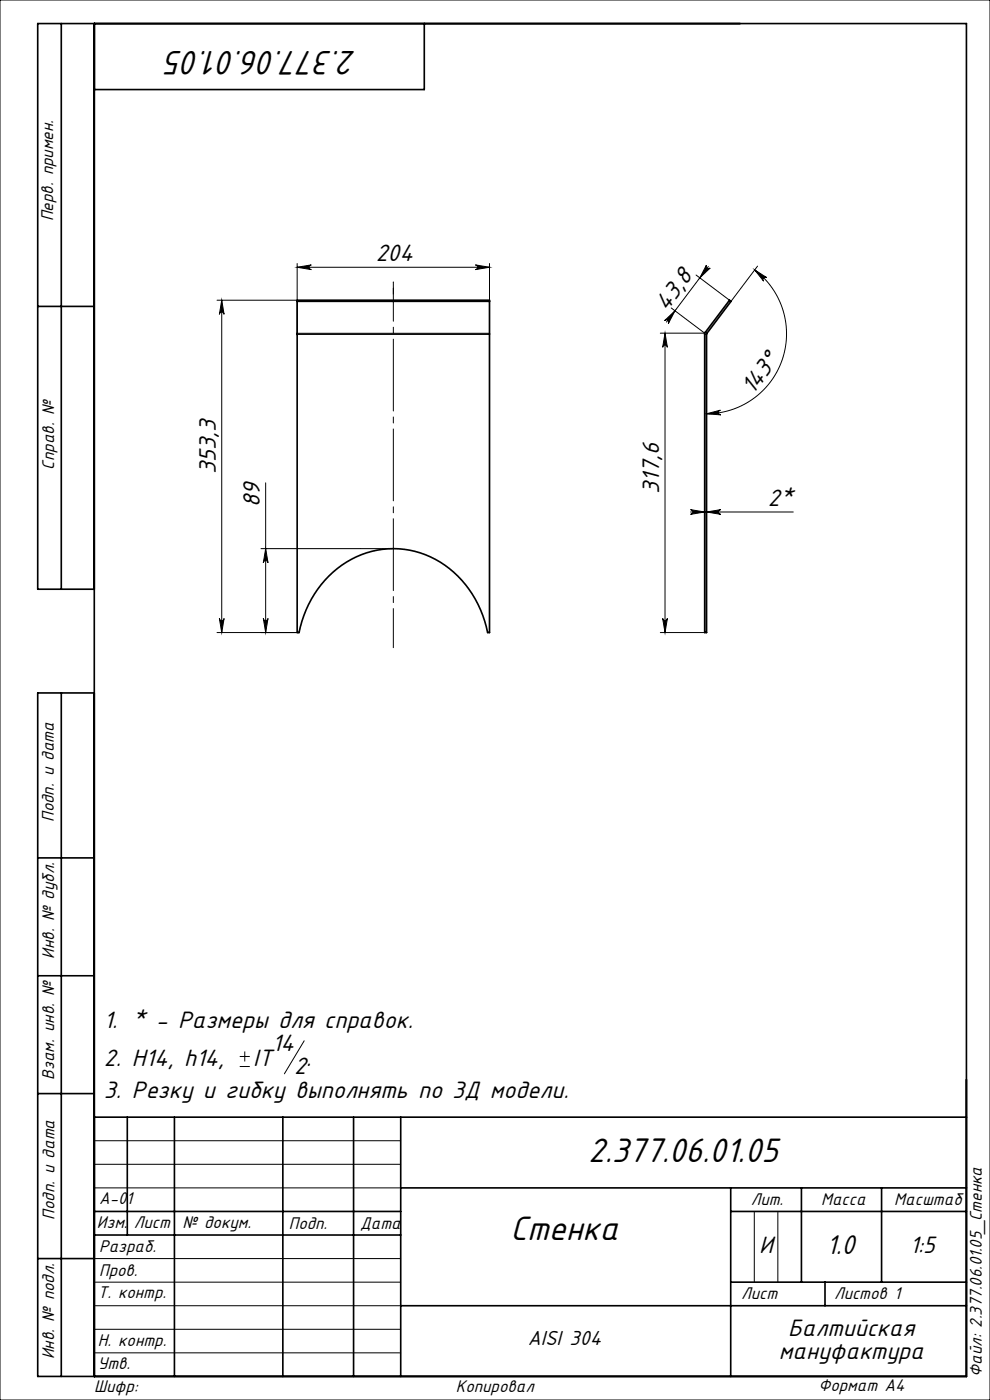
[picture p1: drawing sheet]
<svg xmlns="http://www.w3.org/2000/svg" width="210mm" height="297mm" viewBox="0 0 210 297" stroke-linecap="round" stroke-linejoin="round" font-family="sans-serif">
<g fill="none" stroke="#000" stroke-width=".21">
<path d="M0 0h210v297h-210zM63 56.7l3-.5a.5 .5 0 0 0-.4 .5 .5 .5 0 0 0 .4 .5zM63 55.9v14.6M63 56.7h40.8M100.8 56.2l3 .5-3 .5a.5 .5 0 0 0 .5-.5 .5 .5 0 0 0-.5-.5zM103.8 55.9v14.6M147.6 58.3l7.1 5.4M149.9 56.2a.5 .5 0 0 0 .1 .7 .5 .5 0 0 0 .6-.1l-2.2 2.1zM150.2 56.5l-8.8 11.8M160.1 57.3l2.6 1.6a.5 .5 0 0 0-.7 .1 .5 .5 0 0 0 0 .6zM160.1 57.3a17 17 0 0 1 5.9 18.9 17 17 0 0 1-16.1 11.6M160.7 56.5l-5.6 7.4"/>
<path d="M46 63.7h17M47 63.7l.5 3a.5 .5 0 0 0-.5-.5 .5 .5 0 0 0-.5 .5zM47 63.7v70.5M63 70.7h40.8M63 70.9h40.8M141 68l2.2-2.1-1.4 2.7a.5 .5 0 0 0-.1-.7 .5 .5 0 0 0-.7 .1zM141.1 70.7v63.5M141.1 70.7l.5 3a.5 .5 0 0 0-.5-.5 .5 .5 0 0 0-.5 .5zM142.4 65.3l7.1 5.4h-9.4M149.5 70.5v.4h.4M150 70.7l-.4-.2-.2 .3M149.9 87.8l2.9-.8a.5 .5 0 0 0-.4 .6 .5 .5 0 0 0 .5 .4z"/>
<path d="M56.4 116.4l.5 3a.5 .5 0 0 0-.5-.5 .5 .5 0 0 0-.5 .5zM56.4 102.4v31.8M83.4 116.4h-28M146.5 108.6h21.8M146.5 108.1l3 .5-3 .5a.5 .5 0 0 0 .5-.5 .5 .5 0 0 0-.5-.5zM149.9 108.6l3-.5a.5 .5 0 0 0-.5 .5 .5 .5 0 0 0 .5 .5zM46 134.2h17.4M46.5 131.2a.5 .5 0 0 0 .5 .5 .5 .5 0 0 0 .5-.5l-.5 3zM55.9 131.2a.5 .5 0 0 0 .5 .5 .5 .5 0 0 0 .5-.5l-.5 3zM140.1 134.2h9.4M140.6 131.2a.5 .5 0 0 0 .5 .5 .5 .5 0 0 0 .5-.5l-.5 3zM50.9 226.3h2.1"/>
<path d="M50.9 224.1h2.1M51.9 223.1v2.1M64.5 220.8l-4.2 7M20 242h65M20 247h65M20 252h65M160 257v15M165 257v15M20 277h65M20 272h65M20 267h65M20 287h65"/>
<path d="M20 282h65"/>
</g>
<path d="M83.4 63.7v-3.9" fill="none" stroke="#000" stroke-width=".21" stroke-dasharray="15.2 1.3 1.3 1.3" stroke-dashoffset="15.2"/>
<path d="M83.4 59.8v77.6" fill="none" stroke="#000" stroke-width=".21" stroke-dasharray="15.2 1.3 1.3 1.3" stroke-dashoffset="6.9"/>
<g fill="none" stroke="#000" stroke-width=".35">
<path d="M13 5v120M20 5v287M90 5v14h-70M8 65h12M63 63.7h40.8v70.5h-.4a21.4 21.4 0 0 0-17.7-17.7 20.2 20.2 0 0 0-20.8 12.9l-.8 2.3-.7 2.5h-.4zM63 63.9h40.8M154.7 63.7l.4 .2-5.2 7v63.3h-.4v-63.3l.1-.4zM20 125h-12v-120h197v287h-197v-145h12M13 147v145M8 182h12M8 207h12M8 232h12"/>
<path d="M20 237h185M27 237v25M37 237v55M60 237v55M75 237v55M85 237v55M20 257h65M85 252h120M155 252v40M155 257h50M170 252v20M187 252v20"/>
<path d="M8 267h12M20 262h65M85 277h120M155 272h50M175 272v5"/>
</g>
<g fill="#000">
<path d="M63 56.7l3-.5a.5 .5 0 0 0-.4 .5 .5 .5 0 0 0 .4 .5zM100.8 56.2l3 .5-3 .5a.5 .5 0 0 0 .5-.5 .5 .5 0 0 0-.5-.5z"/>
<path d="M47 63.7l.5 3a.5 .5 0 0 0-.5-.5 .5 .5 0 0 0-.5 .5zM46.5 131.2a.5 .5 0 0 0 .5 .5 .5 .5 0 0 0 .5-.5l-.5 3z"/>
<path d="M141.1 70.7l.5 3a.5 .5 0 0 0-.5-.5 .5 .5 0 0 0-.5 .5zM140.6 131.2a.5 .5 0 0 0 .5 .5 .5 .5 0 0 0 .5-.5l-.5 3z"/>
<path d="M141 68l2.2-2.1-1.4 2.7a.5 .5 0 0 0-.1-.7 .5 .5 0 0 0-.7 .1zM149.9 56.2a.5 .5 0 0 0 .1 .7 .5 .5 0 0 0 .6-.1l-2.2 2.1z"/>
<path d="M149.9 87.8l2.9-.8a.5 .5 0 0 0-.4 .6 .5 .5 0 0 0 .5 .4zM160.1 57.3l2.6 1.6a.5 .5 0 0 0-.7 .1 .5 .5 0 0 0 0 .6z"/>
<path d="M146.5 108.1l3 .5-3 .5a.5 .5 0 0 0 .5-.5 .5 .5 0 0 0-.5-.5zM149.9 108.6l3-.5a.5 .5 0 0 0-.5 .5 .5 .5 0 0 0 .5 .5z"/>
<path d="M55.9 131.2a.5 .5 0 0 0 .5 .5 .5 .5 0 0 0 .5-.5l-.5 3zM56.4 116.4l.5 3a.5 .5 0 0 0-.5-.5 .5 .5 0 0 0-.5 .5z"/>
</g>
<g font-size="8">
<text x="75.6" y="10.7" transform="rotate(-180 75.6 10.7)">2.377.06.01.05</text>
<text x="124.7" y="246.6">2.377.06.01.05</text>
<text x="108.3" y="263.1">Стенка</text>
</g>
<text font-size="6.4" x="175.3" y="266">1.0</text>
<g font-size="5.6">
<text x="79.7" y="55.4">204</text>
<text x="141.5" y="66.1" transform="rotate(-53 141.5 66.1)">43,8</text>
<text x="159.8" y="83.8" transform="rotate(-54 159.8 83.8)">143°</text>
<text x="45.8" y="100.5" transform="rotate(-90 45.8 100.5)">353,3</text>
<text x="55.1" y="107.5" transform="rotate(-90 55.1 107.5)">89</text>
<text x="139.8" y="104.7" transform="rotate(-90 139.8 104.7)">317,6</text>
<text x="162.8" y="107.4">2*</text>
<text x="22" y="218.1">1. * - Размеры для справок.</text>
<text x="22" y="226.2">2. Н14, h14,</text>
<text x="53.7" y="226.2">IT</text>
<text x="57.7" y="223">14</text>
<text x="62.4" y="227.9">2</text>
<text x="65" y="226.2">.</text>
<text x="22" y="232.8">3. Резку и гибку выполнять по 3Д модели.</text>
<text x="161.1" y="265.7">И</text>
<text x="193" y="265.8">1:5</text>
<text x="167.2" y="283.4">Балтийская</text>
<text x="165.2" y="288.3">мануфактура</text>
</g>
<text font-size="4.8" x="111.9" y="285.4">AISI 304</text>
<g font-size="4">
<text x="11.3" y="46.9" transform="rotate(-90 11.3 46.9)">Перв. примен.</text>
<text x="11.5" y="99.6" transform="rotate(-90 11.5 99.6)">Справ. №</text>
<text x="11.4" y="174.4" transform="rotate(-90 11.4 174.4)">Подп. и дата</text>
<text x="11.5" y="203.4" transform="rotate(-90 11.5 203.4)">Инв. № дубл.</text>
<text x="11.5" y="229" transform="rotate(-90 11.5 229)">Взам. инв. №</text>
<text x="21" y="255.5">А-01</text>
<text x="159.2" y="255.6">Лит.</text>
<text x="174.2" y="255.6">Масса</text>
<text x="189.7" y="255.6">Масштаб</text>
<text x="11.5" y="258.8" transform="rotate(-90 11.5 258.8)">Подп. и дата</text>
<text x="20.6" y="260.5">Изм.</text>
<text x="28.4" y="260.5">Лист</text>
<text x="38.7" y="260.5">№ докум.</text>
<text x="61.3" y="260.6">Подп.</text>
<text x="76.4" y="260.6">Дата</text>
<text x="21" y="265.6">Разраб.</text>
<text x="20.7" y="275.4">Т. контр.</text>
<text x="21" y="270.8">Пров.</text>
<text x="157.2" y="275.6">Лист</text>
<text x="176.9" y="275.6">Листов 1</text>
<text x="20.7" y="285.6">Н. контр.</text>
<text x="11.5" y="288.4" transform="rotate(-90 11.5 288.4)">Инв. № подл.</text>
<text x="20.7" y="290.4">Утв.</text>
<text x="208.3" y="292.1" transform="rotate(-90 208.3 292.1)">Файл: 2.377.06.01.05_Стенка</text>
<text x="20" y="295.3">Шифр:</text>
<text x="96.7" y="295.3">Копировал</text>
<text x="173.6" y="295.1">Формат A4</text>
</g>
</svg>
